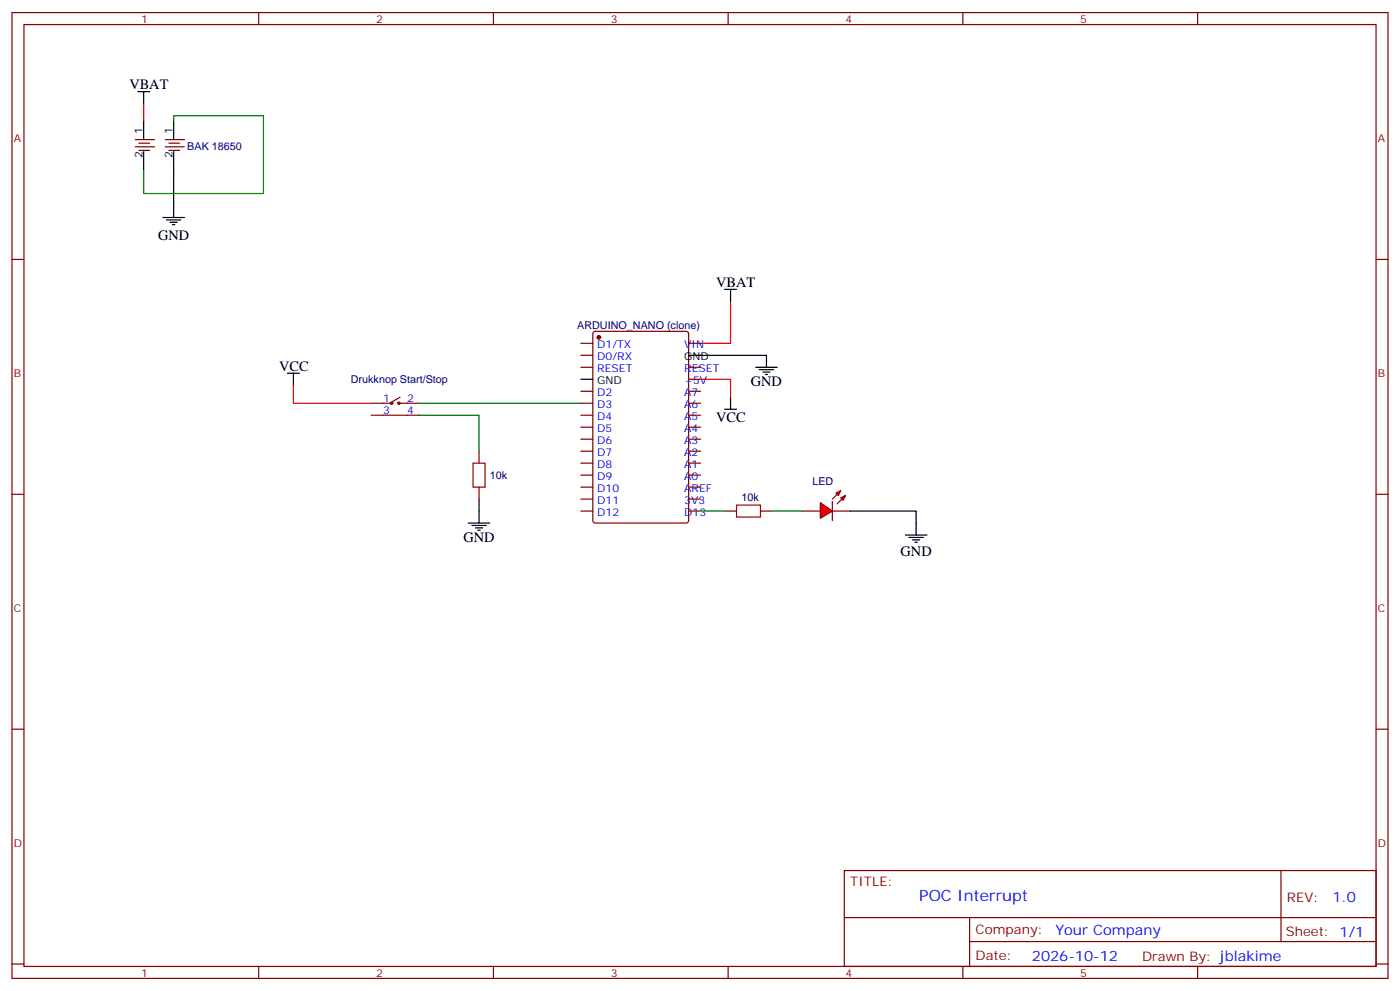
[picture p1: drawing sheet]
<svg xmlns="http://www.w3.org/2000/svg" width="412mm" height="292mm" viewBox="0 0 412 292" stroke-linecap="round" stroke-linejoin="round" font-family="sans-serif">
<g fill="none" stroke="#870000" stroke-width=".35">
<path d="M3.5 3.7h405.4v284.3h-405.4zM7.1 7.2h398.2v277.3h-398.2zM76.2 3.7v3.5M145.3 3.7v3.5M214.5 3.7v3.5M283.6 3.7v3.5M352.8 3.7v3.5M39.9 41.1h5.6M39.9 43.2h5.6M40.9 42.2h3.2M40.9 44.3h3.2M48.7 41.1h5.6"/>
<path d="M48.7 43.2h5.6M49.7 42.2h3.2M49.7 44.3h3.2M3.5 76.4h3.6M405.3 76.4h3.6M174.9 97.7l.4-.2h26.8l.7 .5v55.3l-.4 .6-27.1 .1-.6-.5-.1-55.3zM109.4 118.7h6M117.5 118.7h6M117.8 116.9l-2.4 1.5M171.1 118.7h3.5M171.1 101.1h3.5M171.1 104.6h3.5"/>
<path d="M171.1 108.1h3.5M171.1 115.2h3.5M202.8 118.7h3.6M202.8 101.1h3.6M202.8 108.1h3.6M202.8 115.2h3.6M202.8 111.7h3.6M109.4 122.2h14.1M141.1 132.8v3.5M171.1 122.2h3.5M171.1 125.8h3.5M171.1 129.3h3.5"/>
<path d="M171.1 132.8h3.5M171.1 136.3h3.5M171.1 139.9h3.5M202.8 122.2h3.6M202.8 125.8h3.6M202.8 129.3h3.6M202.8 132.8h3.6M202.8 136.3h3.6M202.8 139.9h3.6M3.5 145.5h3.6M141.1 143.4v3.5M171.1 143.4h3.5"/>
<path d="M171.1 146.9h3.5M171.1 150.5h3.5M202.8 143.4h3.6M202.8 146.9h3.6M202.8 150.5h3.6M213.4 150.5h3.6M224 150.5h3.5M405.3 145.5h3.6M3.5 214.7h3.6M405.3 214.7h3.6M248.7 256.3h156.6v28.2h-156.6zM377.3 256.3v20.9"/>
<path d="M248.7 270.1h156.5M285.6 277.2h119.6M285.6 270.1v14.2M3.5 283.8h3.6M76.2 284.5v3.5M145.3 284.5v3.5M214.5 284.5v3.5M283.6 284.5v3.5M352.8 284.5v3.5M405.3 283.8h3.6"/>
<circle cx="115.4" cy="118.7" r=".35"/>
<circle cx="117.5" cy="118.7" r=".35"/>
</g>
<g fill="none" stroke="#000" stroke-width=".35">
<path d="M40.6 27h3.5M42.3 27v3.5M42.3 35.8v5.3M51.2 35.8v5.3M42.3 44.6v5.3M51.2 44.6v19.4M48 64h6.3M49 64.7h4.3M50.1 65.4h2.1M50.8 66.1h.7M213.4 85.2h3.6M215.2 85.2v3.5"/>
<path d="M84.7 109.9h3.5M86.4 109.9v3.5M171.1 111.7h3.5M202.8 104.6h23v3.5M215.2 116.9v3.6M222.6 108.1h6.4M223.7 108.8h4.2M224.7 109.5h2.1M225.4 110.2h.7M213.4 120.5h3.6M137.9 154h6.4M139 154.7h4.2"/>
<path d="M140.1 155.4h2.1M140.8 156.1h.7M141.1 146.9v7.1M266.7 157.5h6.3M267.8 158.2h4.2M268.8 158.9h2.1M269.5 159.6h.7M269.9 154v3.5"/>
</g>
<path d="M215.2 88.7v12.4h-8.8M86.4 113.4v5.3h23M206.4 111.7h8.8v5.2" fill="none" stroke="#f00" stroke-width=".35"/>
<path d="M51.2 35.8v-1.8h26.4v23h-35.3v-7.1M123.5 118.7h47.6M123.5 122.2h17.6v10.6M206.4 150.5h7" fill="none" stroke="#008700" stroke-width=".35"/>
<path d="M42.3 30.5v5.3z" fill="#f00" stroke="#f00" stroke-width=".35"/>
<circle cx="176.4" cy="99.3" r=".53" fill="#870000" stroke="#870000" stroke-width=".35"/>
<path d="M139.3 136.3h3.6v7.1h-3.6zM217 148.7h7v3.5h-7z" fill="none" stroke="#a10000" stroke-width=".35"/>
<g fill="#f00" stroke="#870000" stroke-width=".35">
<path d="M241.7 148l3.5 2.5-3.5 2.1z"/>
<path d="M245.2 147.6v5.7z"/>
</g>
<g fill="#870000" stroke="#870000" stroke-width=".35">
<path d="M245.2 146.9l1.4-1.4z"/>
<path d="M246.6 148.3l1.4-1.4z"/>
</g>
<g fill="#f00" stroke="#870000" stroke-width=".35">
<path d="M246.2 145.2l1.4-.7-.7 1.4z"/>
<path d="M247.6 146.6l1.5-.7-.7 1.4z"/>
</g>
<path d="M236.4 150.5h5.3M245.2 150.5h5.3" fill="none" stroke="#870000" stroke-width=".35"/>
<path d="M227.5 150.5h8.9" fill="none" stroke="#008700" stroke-width=".35"/>
<path d="M250.5 150.5h19.4v3.5" fill="none" stroke="#000" stroke-width=".35"/>
<text font-size="4.6" fill="#00f" x="270.8" y="265.3">POC Interrupt</text>
<g font-size="4.2">
<text x="38.1" y="26.3">VBAT</text>
<text x="46.6" y="70.8">GND</text>
<text x="211" y="84.5">VBAT</text>
<text x="82.2" y="109.2">VCC</text>
<text x="221.2" y="113.8">GND</text>
<text x="211" y="124.4">VCC</text>
<text x="136.5" y="159.6">GND</text>
<text x="265.3" y="163.6">GND</text>
</g>
<g font-size="4.2" fill="#00f">
<text x="392.5" y="265.6">1.0</text>
<text x="310.9" y="275.1">Your Company</text>
<text x="304" y="282.9">2026-10-12</text>
</g>
<g font-size="3.9" fill="#800">
<text x="250.5" y="260.9">TITLE:</text>
<text x="379.1" y="265.6">REV:</text>
<text x="287.4" y="275.1">Company:</text>
<text x="378.7" y="275.7">Sheet: 1/1</text>
<text x="287.4" y="282.8">Date:</text>
<text x="336.4" y="282.8">Drawn By: jblakime</text>
</g>
<g font-size="3.2" fill="#800">
<text x="41.6" y="6.7">1</text>
<text x="110.8" y="6.7">2</text>
<text x="179.9" y="6.7">3</text>
<text x="249.1" y="6.7">4</text>
<text x="318.2" y="6.7">5</text>
<text x="4.1" y="41.8">A</text>
<text x="405.9" y="41.8">A</text>
<text x="4.1" y="110.9">B</text>
<text x="405.9" y="110.9">B</text>
<text x="4.1" y="180.1">C</text>
<text x="405.9" y="180.1">C</text>
<text x="4.1" y="249.2">D</text>
<text x="405.9" y="249.2">D</text>
<text x="41.6" y="287.5">1</text>
<text x="110.8" y="287.5">2</text>
<text x="179.9" y="287.5">3</text>
<text x="249.1" y="287.5">4</text>
<text x="318.2" y="287.5">5</text>
</g>
<g font-size="3.2">
<text x="42" y="39.3" transform="rotate(-90 42 39.3)">1</text>
<text x="50.8" y="39.3" transform="rotate(-90 50.8 39.3)">1</text>
<text x="42" y="46.4" transform="rotate(-90 42 46.4)">2</text>
<text x="50.8" y="46.4" transform="rotate(-90 50.8 46.4)">2</text>
<text x="201.5" y="106">GND</text>
<text x="175.9" y="113.1">GND</text>
</g>
<g font-size="3.2" fill="#000080">
<text x="55.2" y="44">BAK 18650</text>
<text x="170" y="96.9">ARDUINO_NANO (clone)</text>
<text x="103.4" y="112.8">Drukknop Start/Stop</text>
<text x="144.3" y="141">10k</text>
<text x="239.3" y="142.8">LED</text>
<text x="218.4" y="147.6">10k</text>
</g>
<g font-size="3.2" fill="#00f">
<text x="175.9" y="102.5">D1/TX</text>
<text x="175.9" y="106">D0/RX</text>
<text x="201.5" y="102.5">VIN</text>
<text x="175.9" y="109.5">RESET</text>
<text x="201.5" y="113.1">+5V</text>
<text x="201.5" y="109.5">RESET</text>
<text x="112.9" y="118.4">1</text>
<text x="119.9" y="118.4">2</text>
<text x="175.9" y="116.6">D2</text>
<text x="201.5" y="116.6">A7</text>
<text x="112.9" y="121.9">3</text>
<text x="119.9" y="121.9">4</text>
<text x="175.9" y="120.1">D3</text>
<text x="175.9" y="123.6">D4</text>
<text x="201.5" y="123.6">A5</text>
<text x="201.5" y="120.1">A6</text>
<text x="175.9" y="127.2">D5</text>
<text x="175.9" y="130.7">D6</text>
<text x="201.5" y="130.7">A3</text>
<text x="201.5" y="127.2">A4</text>
<text x="175.9" y="134.2">D7</text>
<text x="175.9" y="137.8">D8</text>
<text x="201.5" y="137.8">A1</text>
<text x="201.5" y="134.2">A2</text>
<text x="175.9" y="141.3">D9</text>
<text x="201.5" y="141.3">A0</text>
<text x="175.9" y="144.8">D10</text>
<text x="175.9" y="148.3">D11</text>
<text x="201.5" y="148.3">3V3</text>
<text x="201.5" y="144.8">AREF</text>
<text x="175.9" y="151.9">D12</text>
<text x="201.5" y="151.9">D13</text>
</g>
</svg>
